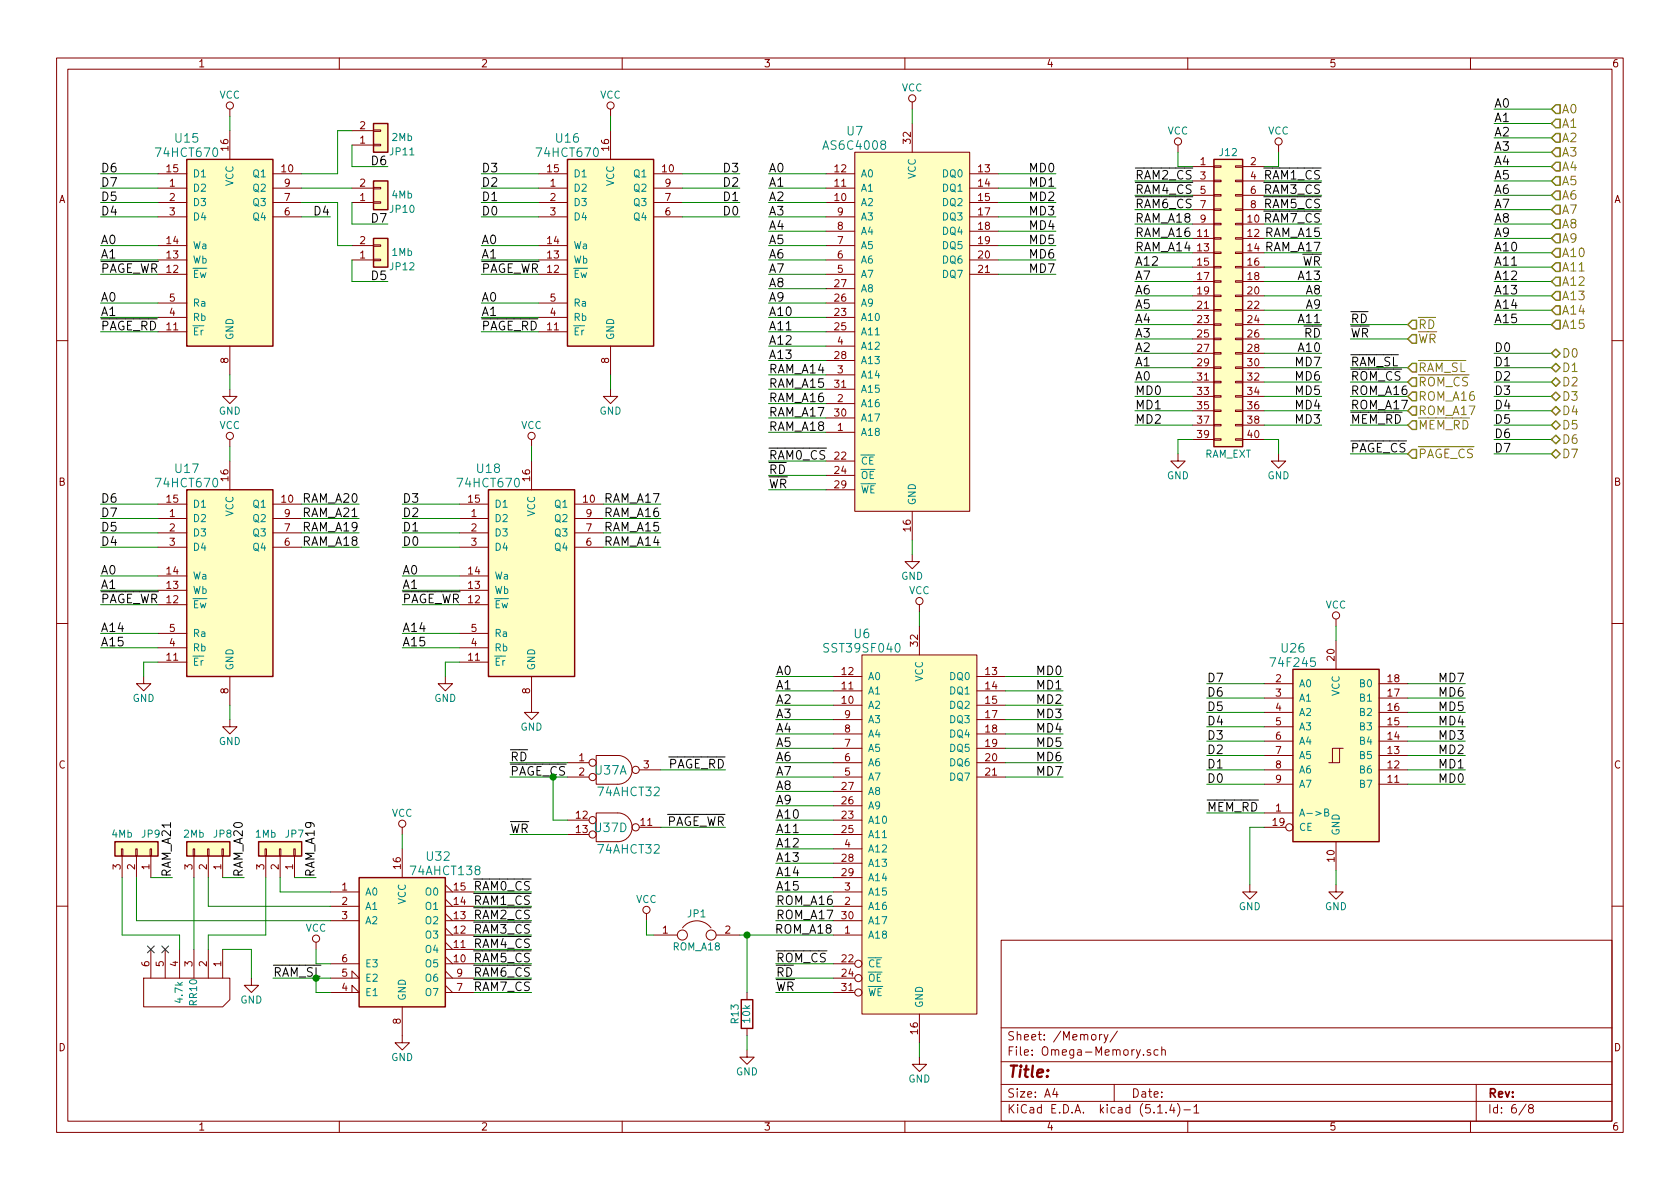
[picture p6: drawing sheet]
EESchema Schematic File Version 4
LIBS:Omega-Mainboard-cache
EELAYER 30 0
EELAYER END
$Descr A4 11693 8268
encoding utf-8
Sheet 6 8
Title ""
Date ""
Rev ""
Comp ""
Comment1 ""
Comment2 ""
Comment3 ""
Comment4 ""
$EndDescr
$Comp
L 74xx:74LS670 U17
U 1 1
P 1600 4000
F 0 "U17" H 1300 4750 60  0000 C CNN
F 1 "74HCT670" H 1300 4650 60  0000 C CNN
F 2 "My_Components:IC_DIP16_300" H 1600 4050 60  0001 C CNN
F 3 "" H 1600 4050 60  0000 C CNN
	1    1600 4000
	1    0    0    -1  
$EndComp
Text Label 4600 3800 2    60   ~ 0
RAM_A14
Text Label 4600 3700 2    60   ~ 0
RAM_A15
Text Label 4600 3600 2    60   ~ 0
RAM_A16
Text Label 4600 3500 2    60   ~ 0
RAM_A17
Text Label 700  4000 0    60   ~ 0
A0
Text Label 700  4100 0    60   ~ 0
A1
Text Label 700  4200 0    60   ~ 0
~PAGE_WR
Text Label 700  4400 0    60   ~ 0
A14
Text Label 700  4500 0    60   ~ 0
A15
$Comp
L power:GND #PWR070
U 1 1
P 1000 4700
F 0 "#PWR070" H 1000 4450 50  0001 C CNN
F 1 "GND" H 1000 4550 50  0000 C CNN
F 2 "" H 1000 4700 50  0000 C CNN
F 3 "" H 1000 4700 50  0000 C CNN
	1    1000 4700
	1    0    0    -1  
$EndComp
$Comp
L 74xx:74LS670 U15
U 1 1
P 1600 1700
F 0 "U15" H 1300 2450 60  0000 C CNN
F 1 "74HCT670" H 1300 2350 60  0000 C CNN
F 2 "My_Components:IC_DIP16_300" H 1600 1750 60  0001 C CNN
F 3 "" H 1600 1750 60  0000 C CNN
	1    1600 1700
	1    0    0    -1  
$EndComp
Text Label 3350 1500 0    60   ~ 0
D0
Text Label 3350 1400 0    60   ~ 0
D1
Text Label 3350 1300 0    60   ~ 0
D2
Text Label 3350 1200 0    60   ~ 0
D3
Text Label 700  1700 0    60   ~ 0
A0
Text Label 700  1800 0    60   ~ 0
A1
Text Label 700  1900 0    60   ~ 0
~PAGE_WR
Text Label 700  2100 0    60   ~ 0
A0
Text Label 700  2200 0    60   ~ 0
A1
Text Label 700  2300 0    60   ~ 0
~PAGE_RD
$Comp
L Omega-Mainboard-rescue:AS6C4008-my_components U7
U 1 1
P 6350 2300
AR Path="/5BEB180B" Ref="U7"  Part="1" 
AR Path="/5BD9D8C5/5BEB180B" Ref="U7"  Part="1" 
F 0 "U7" H 5950 3700 60  0000 C CNN
F 1 "AS6C4008" H 5950 3600 60  0000 C CNN
F 2 "My_Components:IC_DIP32_600" H 6350 2300 60  0001 C CNN
F 3 "" H 6350 2300 60  0000 C CNN
	1    6350 2300
	1    0    0    -1  
$EndComp
Text Label 5350 3200 0    60   ~ 0
~RAM0_CS
Text Label 5350 3300 0    60   ~ 0
~RD
Text Label 5350 3400 0    60   ~ 0
~WR
Text Label 5350 1200 0    60   ~ 0
A0
Text Label 5350 1300 0    60   ~ 0
A1
Text Label 5350 1400 0    60   ~ 0
A2
Text Label 5350 1500 0    60   ~ 0
A3
Text Label 5350 1600 0    60   ~ 0
A4
Text Label 5350 1700 0    60   ~ 0
A5
Text Label 5350 1800 0    60   ~ 0
A6
Text Label 5350 1900 0    60   ~ 0
A7
Text Label 5350 2000 0    60   ~ 0
A8
Text Label 5350 2100 0    60   ~ 0
A9
Text Label 5350 2200 0    60   ~ 0
A10
Text Label 5350 2300 0    60   ~ 0
A11
Text Label 5350 2400 0    60   ~ 0
A12
Text Label 5350 2500 0    60   ~ 0
A13
Text Label 5350 2600 0    60   ~ 0
RAM_A14
Text Label 5350 2700 0    60   ~ 0
RAM_A15
Text Label 5350 2800 0    60   ~ 0
RAM_A16
Text Label 5350 2900 0    60   ~ 0
RAM_A17
Text Label 5350 3000 0    60   ~ 0
RAM_A18
$Comp
L Omega-Mainboard-rescue:SST39SF040-my_components U6
U 1 1
P 6400 5800
F 0 "U6" H 6000 7200 60  0000 C CNN
F 1 "SST39SF040" H 6000 7100 60  0000 C CNN
F 2 "My_Components:IC_DIP32_600" H 6400 5800 60  0001 C CNN
F 3 "" H 6400 5800 60  0000 C CNN
	1    6400 5800
	1    0    0    -1  
$EndComp
Text Label 5400 4700 0    60   ~ 0
A0
Text Label 5400 4800 0    60   ~ 0
A1
Text Label 5400 4900 0    60   ~ 0
A2
Text Label 5400 5000 0    60   ~ 0
A3
Text Label 5400 5100 0    60   ~ 0
A4
Text Label 5400 5200 0    60   ~ 0
A5
Text Label 5400 5300 0    60   ~ 0
A6
Text Label 5400 5400 0    60   ~ 0
A7
Text Label 5400 5500 0    60   ~ 0
A8
Text Label 5400 5600 0    60   ~ 0
A9
Text Label 5400 5700 0    60   ~ 0
A10
Text Label 5400 5800 0    60   ~ 0
A11
Text Label 5400 5900 0    60   ~ 0
A12
Text Label 5400 6000 0    60   ~ 0
A13
Text Label 5400 6800 0    60   ~ 0
~RD
Text Label 5400 6900 0    60   ~ 0
~WR
Text Label 5400 6700 0    60   ~ 0
~ROM_CS
Text Label 5400 6100 0    60   ~ 0
A14
Text Label 5400 6200 0    60   ~ 0
A15
Text Label 5400 6300 0    60   ~ 0
ROM_A16
Text Label 5400 6400 0    60   ~ 0
ROM_A17
Text Label 5800 6500 2    60   ~ 0
ROM_A18
$Comp
L 74xx:74LS670 U18
U 1 1
P 3700 4000
F 0 "U18" H 3400 4750 60  0000 C CNN
F 1 "74HCT670" H 3400 4650 60  0000 C CNN
F 2 "My_Components:IC_DIP16_300" H 3700 4050 60  0001 C CNN
F 3 "" H 3700 4050 60  0000 C CNN
	1    3700 4000
	1    0    0    -1  
$EndComp
Text Label 2800 4000 0    60   ~ 0
A0
Text Label 2800 4100 0    60   ~ 0
A1
Text Label 2800 4200 0    60   ~ 0
~PAGE_WR
Text Label 2800 4400 0    60   ~ 0
A14
Text Label 2800 4500 0    60   ~ 0
A15
$Comp
L power:GND #PWR071
U 1 1
P 3100 4700
F 0 "#PWR071" H 3100 4450 50  0001 C CNN
F 1 "GND" H 3100 4550 50  0000 C CNN
F 2 "" H 3100 4700 50  0000 C CNN
F 3 "" H 3100 4700 50  0000 C CNN
	1    3100 4700
	1    0    0    -1  
$EndComp
$Comp
L 74xx:74LS670 U16
U 1 1
P 4250 1700
F 0 "U16" H 3950 2450 60  0000 C CNN
F 1 "74HCT670" H 3950 2350 60  0000 C CNN
F 2 "My_Components:IC_DIP16_300" H 4250 1750 60  0001 C CNN
F 3 "" H 4250 1750 60  0000 C CNN
	1    4250 1700
	1    0    0    -1  
$EndComp
Text Label 3350 1700 0    60   ~ 0
A0
Text Label 3350 1800 0    60   ~ 0
A1
Text Label 3350 1900 0    60   ~ 0
~PAGE_WR
Text Label 3350 2100 0    60   ~ 0
A0
Text Label 3350 2200 0    60   ~ 0
A1
Text Label 3350 2300 0    60   ~ 0
~PAGE_RD
Text Label 700  1500 0    60   ~ 0
D4
Text Label 700  1400 0    60   ~ 0
D5
Text Label 700  1200 0    60   ~ 0
D6
Text Label 700  1300 0    60   ~ 0
D7
Text Label 2300 1500 2    60   ~ 0
D4
Text Label 2700 1950 2    60   ~ 0
D5
Text Label 2700 1150 2    60   ~ 0
D6
Text Label 2700 1550 2    60   ~ 0
D7
Text Label 2500 3800 2    60   ~ 0
RAM_A18
Text Label 2500 3700 2    60   ~ 0
RAM_A19
Text Label 2500 3500 2    60   ~ 0
RAM_A20
Text Label 2500 3600 2    60   ~ 0
RAM_A21
$Comp
L 74xx:74LS245 U26
U 1 1
P 9300 5250
F 0 "U26" H 9000 6000 60  0000 C CNN
F 1 "74F245" H 9000 5900 60  0000 C CNN
F 2 "My_Components:IC_DIP20_300" H 9300 5250 60  0001 C CNN
F 3 "" H 9300 5250 60  0000 C CNN
	1    9300 5250
	1    0    0    -1  
$EndComp
Text Label 8400 5650 0    60   ~ 0
~MEM_RD
Text Label 8400 5450 0    60   ~ 0
D0
Text Label 8400 5350 0    60   ~ 0
D1
Text Label 8400 5250 0    60   ~ 0
D2
Text Label 8400 5150 0    60   ~ 0
D3
Text Label 8400 5050 0    60   ~ 0
D4
Text Label 8400 4950 0    60   ~ 0
D5
Text Label 8400 4850 0    60   ~ 0
D6
Text Label 8400 4750 0    60   ~ 0
D7
$Comp
L power:GND #PWR072
U 1 1
P 8700 6150
F 0 "#PWR072" H 8700 5900 50  0001 C CNN
F 1 "GND" H 8700 6000 50  0000 C CNN
F 2 "" H 8700 6150 50  0001 C CNN
F 3 "" H 8700 6150 50  0001 C CNN
	1    8700 6150
	1    0    0    -1  
$EndComp
Wire Wire Line
	1100 4000 700  4000
Wire Wire Line
	1100 4100 700  4100
Wire Wire Line
	1100 4200 700  4200
Wire Wire Line
	1100 4400 700  4400
Wire Wire Line
	1100 4500 700  4500
Wire Wire Line
	1100 4600 1000 4600
Wire Wire Line
	4200 3800 4600 3800
Wire Wire Line
	4200 3700 4600 3700
Wire Wire Line
	4200 3600 4600 3600
Wire Wire Line
	4200 3500 4600 3500
Wire Wire Line
	1000 4600 1000 4700
Wire Wire Line
	3750 1500 3350 1500
Wire Wire Line
	3750 1400 3350 1400
Wire Wire Line
	3750 1300 3350 1300
Wire Wire Line
	3750 1200 3350 1200
Wire Wire Line
	1100 1700 700  1700
Wire Wire Line
	1100 1800 700  1800
Wire Wire Line
	1100 1900 700  1900
Wire Wire Line
	1100 2100 700  2100
Wire Wire Line
	1100 2200 700  2200
Wire Wire Line
	1100 2300 700  2300
Wire Wire Line
	5750 3200 5350 3200
Wire Wire Line
	5750 3300 5350 3300
Wire Wire Line
	5750 3400 5350 3400
Wire Wire Line
	5750 1200 5350 1200
Wire Wire Line
	5750 1300 5350 1300
Wire Wire Line
	5750 1400 5350 1400
Wire Wire Line
	5750 1500 5350 1500
Wire Wire Line
	5750 1600 5350 1600
Wire Wire Line
	5750 1700 5350 1700
Wire Wire Line
	5750 1800 5350 1800
Wire Wire Line
	5750 1900 5350 1900
Wire Wire Line
	5750 2000 5350 2000
Wire Wire Line
	5750 2100 5350 2100
Wire Wire Line
	5750 2200 5350 2200
Wire Wire Line
	5750 2300 5350 2300
Wire Wire Line
	5750 2400 5350 2400
Wire Wire Line
	5750 2500 5350 2500
Wire Wire Line
	5750 2600 5350 2600
Wire Wire Line
	5750 2700 5350 2700
Wire Wire Line
	5750 2800 5350 2800
Wire Wire Line
	5750 2900 5350 2900
Wire Wire Line
	5750 3000 5350 3000
Wire Wire Line
	5800 4700 5400 4700
Wire Wire Line
	5800 4800 5400 4800
Wire Wire Line
	5800 4900 5400 4900
Wire Wire Line
	5800 5000 5400 5000
Wire Wire Line
	5800 5100 5400 5100
Wire Wire Line
	5800 5200 5400 5200
Wire Wire Line
	5800 5300 5400 5300
Wire Wire Line
	5800 5400 5400 5400
Wire Wire Line
	5800 5500 5400 5500
Wire Wire Line
	5800 5600 5400 5600
Wire Wire Line
	5800 5700 5400 5700
Wire Wire Line
	5800 5800 5400 5800
Wire Wire Line
	5800 5900 5400 5900
Wire Wire Line
	5800 6000 5400 6000
Wire Wire Line
	5800 6800 5400 6800
Wire Wire Line
	5800 6900 5400 6900
Wire Wire Line
	5800 6700 5400 6700
Wire Wire Line
	5800 6100 5400 6100
Wire Wire Line
	5800 6200 5400 6200
Wire Wire Line
	5800 6300 5400 6300
Wire Wire Line
	5800 6400 5400 6400
Wire Wire Line
	3200 4000 2800 4000
Wire Wire Line
	3200 4100 2800 4100
Wire Wire Line
	3200 4200 2800 4200
Wire Wire Line
	3200 4400 2800 4400
Wire Wire Line
	3200 4500 2800 4500
Wire Wire Line
	3200 4600 3100 4600
Wire Wire Line
	2100 3800 2500 3800
Wire Wire Line
	2100 3700 2500 3700
Wire Wire Line
	2100 3500 2500 3500
Wire Wire Line
	2100 3600 2500 3600
Wire Wire Line
	3100 4600 3100 4700
Wire Wire Line
	1100 1500 700  1500
Wire Wire Line
	1100 1400 700  1400
Wire Wire Line
	1100 1200 700  1200
Wire Wire Line
	1100 1300 700  1300
Wire Wire Line
	3750 1700 3350 1700
Wire Wire Line
	3750 1800 3350 1800
Wire Wire Line
	3750 1900 3350 1900
Wire Wire Line
	3750 2100 3350 2100
Wire Wire Line
	3750 2200 3350 2200
Wire Wire Line
	3750 2300 3350 2300
Wire Wire Line
	2100 1500 2300 1500
Wire Wire Line
	8800 5450 8400 5450
Wire Wire Line
	8800 5350 8400 5350
Wire Wire Line
	8800 5250 8400 5250
Wire Wire Line
	8800 5150 8400 5150
Wire Wire Line
	8800 5050 8400 5050
Wire Wire Line
	8800 4950 8400 4950
Wire Wire Line
	8800 4850 8400 4850
Wire Wire Line
	8800 4750 8400 4750
Wire Wire Line
	9800 5450 10200 5450
Wire Wire Line
	9800 5350 10200 5350
Wire Wire Line
	9800 5250 10200 5250
Wire Wire Line
	9800 5150 10200 5150
Wire Wire Line
	9800 5050 10200 5050
Wire Wire Line
	9800 4950 10200 4950
Wire Wire Line
	9800 4850 10200 4850
Wire Wire Line
	9800 4750 10200 4750
Wire Wire Line
	8800 5750 8700 5750
Wire Wire Line
	8700 5750 8700 6150
Wire Wire Line
	8800 5650 8400 5650
$Comp
L Device:Jumper JP1
U 1 1
P 4850 6500
F 0 "JP1" H 4850 6650 50  0000 C CNN
F 1 "ROM_A18" H 4850 6420 50  0000 C CNN
F 2 "My_Components:Conn_Pin_Header_2x1_2.54mm" H 4850 6500 50  0001 C CNN
F 3 "" H 4850 6500 50  0001 C CNN
	1    4850 6500
	1    0    0    -1  
$EndComp
$Comp
L Device:R R13
U 1 1
P 5200 7050
F 0 "R13" V 5280 7050 50  0000 C CNN
F 1 "10k" V 5200 7050 50  0000 C CNN
F 2 "My_Components:Res_762" V 5130 7050 50  0001 C CNN
F 3 "" H 5200 7050 50  0001 C CNN
	1    5200 7050
	-1   0    0    1   
$EndComp
Wire Wire Line
	4550 6500 4500 6500
Wire Wire Line
	4500 6500 4500 6400
Wire Wire Line
	5150 6500 5200 6500
$Comp
L power:VCC #PWR073
U 1 1
P 4500 6400
F 0 "#PWR073" H 4500 6250 50  0001 C CNN
F 1 "VCC" H 4500 6550 50  0000 C CNN
F 2 "" H 4500 6400 50  0001 C CNN
F 3 "" H 4500 6400 50  0001 C CNN
	1    4500 6400
	1    0    0    -1  
$EndComp
$Comp
L power:GND #PWR074
U 1 1
P 5200 7300
F 0 "#PWR074" H 5200 7050 50  0001 C CNN
F 1 "GND" H 5200 7150 50  0000 C CNN
F 2 "" H 5200 7300 50  0001 C CNN
F 3 "" H 5200 7300 50  0001 C CNN
	1    5200 7300
	1    0    0    -1  
$EndComp
Wire Wire Line
	10800 2450 10400 2450
Wire Wire Line
	10800 2550 10400 2550
Wire Wire Line
	10800 2650 10400 2650
Wire Wire Line
	10800 2750 10400 2750
Wire Wire Line
	10800 2850 10400 2850
Wire Wire Line
	10800 2950 10400 2950
Wire Wire Line
	10800 3050 10400 3050
Wire Wire Line
	10800 3150 10400 3150
Text Label 10400 2450 0    60   ~ 0
D0
Text Label 10400 2550 0    60   ~ 0
D1
Text Label 10400 2650 0    60   ~ 0
D2
Text Label 10400 2750 0    60   ~ 0
D3
Text Label 10400 2850 0    60   ~ 0
D4
Text Label 10400 2950 0    60   ~ 0
D5
Text Label 10400 3050 0    60   ~ 0
D6
Text Label 10400 3150 0    60   ~ 0
D7
Wire Wire Line
	10800 750  10400 750 
Wire Wire Line
	10800 850  10400 850 
Wire Wire Line
	10800 950  10400 950 
Wire Wire Line
	10800 1050 10400 1050
Wire Wire Line
	10800 1150 10400 1150
Wire Wire Line
	10800 1250 10400 1250
Wire Wire Line
	10800 1350 10400 1350
Wire Wire Line
	10800 1450 10400 1450
Wire Wire Line
	10800 1550 10400 1550
Wire Wire Line
	10800 1650 10400 1650
Wire Wire Line
	10800 1750 10400 1750
Wire Wire Line
	10800 1850 10400 1850
Wire Wire Line
	10800 1950 10400 1950
Wire Wire Line
	10800 2050 10400 2050
Wire Wire Line
	10800 2150 10400 2150
Wire Wire Line
	10800 2250 10400 2250
Text Label 10400 750  0    60   ~ 0
A0
Text Label 10400 850  0    60   ~ 0
A1
Text Label 10400 950  0    60   ~ 0
A2
Text Label 10400 1050 0    60   ~ 0
A3
Text Label 10400 1150 0    60   ~ 0
A4
Text Label 10400 1250 0    60   ~ 0
A5
Text Label 10400 1350 0    60   ~ 0
A6
Text Label 10400 1450 0    60   ~ 0
A7
Text Label 10400 1550 0    60   ~ 0
A8
Text Label 10400 1650 0    60   ~ 0
A9
Text Label 10400 1750 0    60   ~ 0
A10
Text Label 10400 1850 0    60   ~ 0
A11
Text Label 10400 1950 0    60   ~ 0
A12
Text Label 10400 2050 0    60   ~ 0
A13
Text Label 10400 2150 0    60   ~ 0
A14
Text Label 10400 2250 0    60   ~ 0
A15
Text HLabel 10800 750  2    60   Input ~ 0
A0
Text HLabel 10800 850  2    60   Input ~ 0
A1
Text HLabel 10800 950  2    60   Input ~ 0
A2
Text HLabel 10800 1050 2    60   Input ~ 0
A3
Text HLabel 10800 1150 2    60   Input ~ 0
A4
Text HLabel 10800 1250 2    60   Input ~ 0
A5
Text HLabel 10800 1350 2    60   Input ~ 0
A6
Text HLabel 10800 1450 2    60   Input ~ 0
A7
Text HLabel 10800 1550 2    60   Input ~ 0
A8
Text HLabel 10800 1650 2    60   Input ~ 0
A9
Text HLabel 10800 1750 2    60   Input ~ 0
A10
Text HLabel 10800 1850 2    60   Input ~ 0
A11
Text HLabel 10800 1950 2    60   Input ~ 0
A12
Text HLabel 10800 2050 2    60   Input ~ 0
A13
Text HLabel 10800 2150 2    60   Input ~ 0
A14
Text HLabel 10800 2250 2    60   Input ~ 0
A15
Text HLabel 10800 2450 2    60   BiDi ~ 0
D0
Text HLabel 10800 2550 2    60   BiDi ~ 0
D1
Text HLabel 10800 2650 2    60   BiDi ~ 0
D2
Text HLabel 10800 2750 2    60   BiDi ~ 0
D3
Text HLabel 10800 2850 2    60   BiDi ~ 0
D4
Text HLabel 10800 2950 2    60   BiDi ~ 0
D5
Text HLabel 10800 3050 2    60   BiDi ~ 0
D6
Text HLabel 10800 3150 2    60   BiDi ~ 0
D7
Wire Wire Line
	9400 2550 9800 2550
Wire Wire Line
	9400 2650 9800 2650
Wire Wire Line
	9400 2750 9800 2750
Wire Wire Line
	9400 2850 9800 2850
Text Label 9400 2550 0    60   ~ 0
~RAM_SL
Wire Wire Line
	9400 2950 9800 2950
Text Label 9400 2650 0    60   ~ 0
~ROM_CS
Text Label 9400 2750 0    60   ~ 0
ROM_A16
Text Label 9400 2850 0    60   ~ 0
ROM_A17
Text Label 9400 2950 0    60   ~ 0
~MEM_RD
Text HLabel 9800 2550 2    60   Input ~ 0
~RAM_SL
Text HLabel 9800 2650 2    60   Input ~ 0
~ROM_CS
Text HLabel 9800 2750 2    60   Input ~ 0
ROM_A16
Text HLabel 9800 2850 2    60   Input ~ 0
ROM_A17
Text HLabel 9800 2950 2    60   Input ~ 0
~MEM_RD
Wire Wire Line
	9400 2250 9800 2250
Wire Wire Line
	9400 2350 9800 2350
Text Label 9400 2250 0    60   ~ 0
~RD
Text Label 9400 2350 0    60   ~ 0
~WR
Text HLabel 9800 2250 2    60   Input ~ 0
~RD
Text HLabel 9800 2350 2    60   Input ~ 0
~WR
Wire Wire Line
	9400 3150 9800 3150
Text Label 9400 3150 0    60   ~ 0
~PAGE_CS
Text HLabel 9800 3150 2    60   Input ~ 0
~PAGE_CS
Text Label 10200 5450 2    60   ~ 0
MD0
Text Label 10200 5350 2    60   ~ 0
MD1
Text Label 10200 5250 2    60   ~ 0
MD2
Text Label 10200 5150 2    60   ~ 0
MD3
Text Label 10200 5050 2    60   ~ 0
MD4
Text Label 10200 4950 2    60   ~ 0
MD5
Text Label 10200 4850 2    60   ~ 0
MD6
Text Label 10200 4750 2    60   ~ 0
MD7
Wire Wire Line
	7000 4700 7400 4700
Wire Wire Line
	7000 4800 7400 4800
Wire Wire Line
	7000 4900 7400 4900
Wire Wire Line
	7000 5000 7400 5000
Wire Wire Line
	7000 5100 7400 5100
Wire Wire Line
	7000 5200 7400 5200
Wire Wire Line
	7000 5300 7400 5300
Wire Wire Line
	7000 5400 7400 5400
Text Label 7400 4700 2    60   ~ 0
MD0
Text Label 7400 4800 2    60   ~ 0
MD1
Text Label 7400 4900 2    60   ~ 0
MD2
Text Label 7400 5000 2    60   ~ 0
MD3
Text Label 7400 5100 2    60   ~ 0
MD4
Text Label 7400 5200 2    60   ~ 0
MD5
Text Label 7400 5300 2    60   ~ 0
MD6
Text Label 7400 5400 2    60   ~ 0
MD7
Wire Wire Line
	6950 1200 7350 1200
Wire Wire Line
	6950 1300 7350 1300
Wire Wire Line
	6950 1400 7350 1400
Wire Wire Line
	6950 1500 7350 1500
Wire Wire Line
	6950 1600 7350 1600
Wire Wire Line
	6950 1700 7350 1700
Wire Wire Line
	6950 1800 7350 1800
Wire Wire Line
	6950 1900 7350 1900
Text Label 7350 1200 2    60   ~ 0
MD0
Text Label 7350 1300 2    60   ~ 0
MD1
Text Label 7350 1400 2    60   ~ 0
MD2
Text Label 7350 1500 2    60   ~ 0
MD3
Text Label 7350 1600 2    60   ~ 0
MD4
Text Label 7350 1700 2    60   ~ 0
MD5
Text Label 7350 1800 2    60   ~ 0
MD6
Text Label 7350 1900 2    60   ~ 0
MD7
Wire Wire Line
	8300 1150 8200 1150
Wire Wire Line
	8200 1150 8200 1050
Wire Wire Line
	8800 1150 8900 1150
Wire Wire Line
	8900 1150 8900 1050
$Comp
L power:VCC #PWR076
U 1 1
P 8200 1050
F 0 "#PWR076" H 8200 900 50  0001 C CNN
F 1 "VCC" H 8200 1200 50  0000 C CNN
F 2 "" H 8200 1050 50  0001 C CNN
F 3 "" H 8200 1050 50  0001 C CNN
	1    8200 1050
	1    0    0    -1  
$EndComp
$Comp
L power:VCC #PWR077
U 1 1
P 8900 1050
F 0 "#PWR077" H 8900 900 50  0001 C CNN
F 1 "VCC" H 8900 1200 50  0000 C CNN
F 2 "" H 8900 1050 50  0001 C CNN
F 3 "" H 8900 1050 50  0001 C CNN
	1    8900 1050
	1    0    0    -1  
$EndComp
$Comp
L power:GND #PWR078
U 1 1
P 8200 3150
F 0 "#PWR078" H 8200 2900 50  0001 C CNN
F 1 "GND" H 8200 3000 50  0000 C CNN
F 2 "" H 8200 3150 50  0001 C CNN
F 3 "" H 8200 3150 50  0001 C CNN
	1    8200 3150
	1    0    0    -1  
$EndComp
$Comp
L power:GND #PWR079
U 1 1
P 8900 3150
F 0 "#PWR079" H 8900 2900 50  0001 C CNN
F 1 "GND" H 8900 3000 50  0000 C CNN
F 2 "" H 8900 3150 50  0001 C CNN
F 3 "" H 8900 3150 50  0001 C CNN
	1    8900 3150
	1    0    0    -1  
$EndComp
Wire Wire Line
	8300 3050 8200 3050
Wire Wire Line
	8200 3050 8200 3150
Wire Wire Line
	8800 3050 8900 3050
Wire Wire Line
	8900 3050 8900 3150
Wire Wire Line
	8300 1550 7900 1550
Wire Wire Line
	8300 1650 7900 1650
Wire Wire Line
	8300 1750 7900 1750
Wire Wire Line
	8300 1850 7900 1850
Wire Wire Line
	8300 1950 7900 1950
Wire Wire Line
	8300 2050 7900 2050
Wire Wire Line
	8300 2150 7900 2150
Wire Wire Line
	8300 2250 7900 2250
Wire Wire Line
	8300 2350 7900 2350
Wire Wire Line
	8300 2450 7900 2450
Wire Wire Line
	8300 2550 7900 2550
Wire Wire Line
	8300 2650 7900 2650
Wire Wire Line
	8300 2750 7900 2750
Wire Wire Line
	8300 2850 7900 2850
Wire Wire Line
	8300 2950 7900 2950
Wire Wire Line
	8300 1250 7900 1250
Wire Wire Line
	8300 1350 7900 1350
Wire Wire Line
	8300 1450 7900 1450
Wire Wire Line
	9200 1550 8800 1550
Wire Wire Line
	9200 1650 8800 1650
Wire Wire Line
	9200 1750 8800 1750
Wire Wire Line
	9200 1850 8800 1850
Wire Wire Line
	9200 1950 8800 1950
Wire Wire Line
	9200 2050 8800 2050
Wire Wire Line
	9200 2150 8800 2150
Wire Wire Line
	9200 2250 8800 2250
Wire Wire Line
	9200 2350 8800 2350
Wire Wire Line
	9200 2450 8800 2450
Wire Wire Line
	9200 2550 8800 2550
Wire Wire Line
	9200 2650 8800 2650
Wire Wire Line
	9200 2750 8800 2750
Wire Wire Line
	9200 2850 8800 2850
Wire Wire Line
	9200 2950 8800 2950
Wire Wire Line
	9200 1250 8800 1250
Wire Wire Line
	9200 1350 8800 1350
Wire Wire Line
	9200 1450 8800 1450
Text Label 7900 1550 0    60   ~ 0
RAM_A18
Text Label 7900 1650 0    60   ~ 0
RAM_A16
Text Label 7900 1750 0    60   ~ 0
RAM_A14
Text Label 7900 1850 0    60   ~ 0
A12
Text Label 7900 1950 0    60   ~ 0
A7
Text Label 7900 2050 0    60   ~ 0
A6
Text Label 7900 2150 0    60   ~ 0
A5
Text Label 7900 2250 0    60   ~ 0
A4
Text Label 7900 2350 0    60   ~ 0
A3
Text Label 7900 2450 0    60   ~ 0
A2
Text Label 7900 2550 0    60   ~ 0
A1
Text Label 7900 2650 0    60   ~ 0
A0
Text Label 7900 2750 0    60   ~ 0
MD0
Text Label 7900 2850 0    60   ~ 0
MD1
Text Label 7900 2950 0    60   ~ 0
MD2
Text Label 9200 2950 2    60   ~ 0
MD3
Text Label 9200 2850 2    60   ~ 0
MD4
Text Label 9200 2750 2    60   ~ 0
MD5
Text Label 9200 2650 2    60   ~ 0
MD6
Text Label 9200 2550 2    60   ~ 0
MD7
Text Label 9200 2450 2    60   ~ 0
A10
Text Label 9200 2350 2    60   ~ 0
~RD
Text Label 9200 2250 2    60   ~ 0
A11
Text Label 9200 2150 2    60   ~ 0
A9
Text Label 9200 2050 2    60   ~ 0
A8
Text Label 9200 1950 2    60   ~ 0
A13
Text Label 9200 1850 2    60   ~ 0
~WR
Text Label 9200 1750 2    60   ~ 0
RAM_A17
Text Label 9200 1650 2    60   ~ 0
RAM_A15
Text Label 9200 1250 2    60   ~ 0
~RAM1_CS
Text Label 7900 1250 0    60   ~ 0
~RAM2_CS
Text Label 9200 1350 2    60   ~ 0
~RAM3_CS
Text Label 7900 1350 0    60   ~ 0
~RAM4_CS
Text Label 9200 1450 2    60   ~ 0
~RAM5_CS
Text Label 7900 1450 0    60   ~ 0
~RAM6_CS
Text Label 9200 1550 2    60   ~ 0
~RAM7_CS
$Comp
L Connector_Generic:Conn_02x20_Odd_Even J12
U 1 1
P 8500 2050
F 0 "J12" H 8550 3050 50  0000 C CNN
F 1 "RAM_EXT" H 8550 950 50  0000 C CNN
F 2 "My_Components:Conn_Pin_Header_20x2_2.54mm" H 8500 2050 50  0001 C CNN
F 3 "" H 8500 2050 50  0001 C CNN
	1    8500 2050
	1    0    0    -1  
$EndComp
Wire Wire Line
	4750 1200 5150 1200
Wire Wire Line
	4750 1300 5150 1300
Wire Wire Line
	4750 1400 5150 1400
Wire Wire Line
	4750 1500 5150 1500
Text Label 5150 1200 2    60   ~ 0
D3
Text Label 5150 1300 2    60   ~ 0
D2
Text Label 5150 1400 2    60   ~ 0
D1
Text Label 5150 1500 2    60   ~ 0
D0
Text Label 2800 3800 0    60   ~ 0
D0
Text Label 2800 3700 0    60   ~ 0
D1
Text Label 2800 3600 0    60   ~ 0
D2
Text Label 2800 3500 0    60   ~ 0
D3
Wire Wire Line
	3200 3800 2800 3800
Wire Wire Line
	3200 3700 2800 3700
Wire Wire Line
	3200 3600 2800 3600
Wire Wire Line
	3200 3500 2800 3500
Text Label 700  3800 0    60   ~ 0
D4
Text Label 700  3700 0    60   ~ 0
D5
Text Label 700  3500 0    60   ~ 0
D6
Text Label 700  3600 0    60   ~ 0
D7
Wire Wire Line
	1100 3800 700  3800
Wire Wire Line
	1100 3700 700  3700
Wire Wire Line
	1100 3500 700  3500
Wire Wire Line
	1100 3600 700  3600
$Comp
L power:GND #PWR0123
U 1 1
P 6350 3850
F 0 "#PWR0123" H 6350 3600 50  0001 C CNN
F 1 "GND" H 6350 3700 50  0000 C CNN
F 2 "" H 6350 3850 50  0001 C CNN
F 3 "" H 6350 3850 50  0001 C CNN
	1    6350 3850
	1    0    0    -1  
$EndComp
Wire Wire Line
	6350 3750 6350 3850
$Comp
L power:GND #PWR0124
U 1 1
P 6400 7350
F 0 "#PWR0124" H 6400 7100 50  0001 C CNN
F 1 "GND" H 6400 7200 50  0000 C CNN
F 2 "" H 6400 7350 50  0001 C CNN
F 3 "" H 6400 7350 50  0001 C CNN
	1    6400 7350
	1    0    0    -1  
$EndComp
Wire Wire Line
	6400 7250 6400 7350
Wire Wire Line
	6350 850  6350 750 
$Comp
L power:VCC #PWR0125
U 1 1
P 6350 750
F 0 "#PWR0125" H 6350 600 50  0001 C CNN
F 1 "VCC" H 6350 900 50  0000 C CNN
F 2 "" H 6350 750 50  0001 C CNN
F 3 "" H 6350 750 50  0001 C CNN
	1    6350 750 
	1    0    0    -1  
$EndComp
Wire Wire Line
	6400 4350 6400 4250
$Comp
L power:VCC #PWR0126
U 1 1
P 6400 4250
F 0 "#PWR0126" H 6400 4100 50  0001 C CNN
F 1 "VCC" H 6400 4400 50  0000 C CNN
F 2 "" H 6400 4250 50  0001 C CNN
F 3 "" H 6400 4250 50  0001 C CNN
	1    6400 4250
	1    0    0    -1  
$EndComp
$Comp
L power:GND #PWR0135
U 1 1
P 9300 6150
F 0 "#PWR0135" H 9300 5900 50  0001 C CNN
F 1 "GND" H 9300 6000 50  0000 C CNN
F 2 "" H 9300 6150 50  0001 C CNN
F 3 "" H 9300 6150 50  0001 C CNN
	1    9300 6150
	1    0    0    -1  
$EndComp
Wire Wire Line
	9300 6050 9300 6150
Wire Wire Line
	9300 4450 9300 4350
$Comp
L power:VCC #PWR0136
U 1 1
P 9300 4350
F 0 "#PWR0136" H 9300 4200 50  0001 C CNN
F 1 "VCC" H 9300 4500 50  0000 C CNN
F 2 "" H 9300 4350 50  0001 C CNN
F 3 "" H 9300 4350 50  0001 C CNN
	1    9300 4350
	1    0    0    -1  
$EndComp
$Comp
L Omega-Mainboard-rescue:74LS32-my_components U37
U 4 2
P 4250 5750
F 0 "U37" H 4250 5750 60  0000 C CNN
F 1 "74AHCT32" H 4150 5600 60  0000 L CNN
F 2 "My_Components:IC_DIP14_300" H 4250 5750 60  0001 C CNN
F 3 "" H 4250 5750 60  0000 C CNN
	4    4250 5750
	1    0    0    -1  
$EndComp
Wire Wire Line
	4600 5750 5050 5750
Text Label 5050 5350 2    60   ~ 0
~PAGE_RD
Text Label 5050 5750 2    60   ~ 0
~PAGE_WR
Wire Wire Line
	3950 5300 3550 5300
Wire Wire Line
	3950 5800 3550 5800
Wire Wire Line
	3950 5700 3850 5700
Wire Wire Line
	3850 5700 3850 5400
Wire Wire Line
	3550 5400 3850 5400
Connection ~ 3850 5400
Text Label 3550 5400 0    60   ~ 0
~PAGE_CS
Text Label 3550 5300 0    60   ~ 0
~RD
Text Label 3550 5800 0    60   ~ 0
~WR
Wire Wire Line
	5050 5350 4600 5350
Wire Wire Line
	3850 5400 3950 5400
$Comp
L Omega-Mainboard-rescue:74LS32-my_components U37
U 1 2
P 4250 5350
F 0 "U37" H 4250 5350 60  0000 C CNN
F 1 "74AHCT32" H 4150 5200 60  0000 L CNN
F 2 "My_Components:IC_DIP14_300" H 4250 5350 60  0001 C CNN
F 3 "" H 4250 5350 60  0000 C CNN
	1    4250 5350
	1    0    0    -1  
$EndComp
$Comp
L power:GND #PWR0139
U 1 1
P 1600 2700
F 0 "#PWR0139" H 1600 2450 50  0001 C CNN
F 1 "GND" H 1600 2550 50  0000 C CNN
F 2 "" H 1600 2700 50  0001 C CNN
F 3 "" H 1600 2700 50  0001 C CNN
	1    1600 2700
	1    0    0    -1  
$EndComp
Wire Wire Line
	1600 2600 1600 2700
Wire Wire Line
	1600 3200 1600 3100
$Comp
L power:VCC #PWR0140
U 1 1
P 1600 3100
F 0 "#PWR0140" H 1600 2950 50  0001 C CNN
F 1 "VCC" H 1600 3250 50  0000 C CNN
F 2 "" H 1600 3100 50  0001 C CNN
F 3 "" H 1600 3100 50  0001 C CNN
	1    1600 3100
	1    0    0    -1  
$EndComp
$Comp
L power:GND #PWR0141
U 1 1
P 4250 2700
F 0 "#PWR0141" H 4250 2450 50  0001 C CNN
F 1 "GND" H 4250 2550 50  0000 C CNN
F 2 "" H 4250 2700 50  0001 C CNN
F 3 "" H 4250 2700 50  0001 C CNN
	1    4250 2700
	1    0    0    -1  
$EndComp
Wire Wire Line
	4250 2600 4250 2700
Wire Wire Line
	3700 3200 3700 3100
$Comp
L power:VCC #PWR0142
U 1 1
P 3700 3100
F 0 "#PWR0142" H 3700 2950 50  0001 C CNN
F 1 "VCC" H 3700 3250 50  0000 C CNN
F 2 "" H 3700 3100 50  0001 C CNN
F 3 "" H 3700 3100 50  0001 C CNN
	1    3700 3100
	1    0    0    -1  
$EndComp
$Comp
L power:GND #PWR0143
U 1 1
P 3700 4900
F 0 "#PWR0143" H 3700 4650 50  0001 C CNN
F 1 "GND" H 3700 4750 50  0000 C CNN
F 2 "" H 3700 4900 50  0001 C CNN
F 3 "" H 3700 4900 50  0001 C CNN
	1    3700 4900
	1    0    0    -1  
$EndComp
$Comp
L power:GND #PWR0144
U 1 1
P 1600 5000
F 0 "#PWR0144" H 1600 4750 50  0001 C CNN
F 1 "GND" H 1600 4850 50  0000 C CNN
F 2 "" H 1600 5000 50  0001 C CNN
F 3 "" H 1600 5000 50  0001 C CNN
	1    1600 5000
	1    0    0    -1  
$EndComp
Wire Wire Line
	1600 4900 1600 5000
Wire Wire Line
	1600 900  1600 800 
$Comp
L power:VCC #PWR0145
U 1 1
P 1600 800
F 0 "#PWR0145" H 1600 650 50  0001 C CNN
F 1 "VCC" H 1600 950 50  0000 C CNN
F 2 "" H 1600 800 50  0001 C CNN
F 3 "" H 1600 800 50  0001 C CNN
	1    1600 800 
	1    0    0    -1  
$EndComp
Wire Wire Line
	4250 900  4250 800 
$Comp
L power:VCC #PWR0146
U 1 1
P 4250 800
F 0 "#PWR0146" H 4250 650 50  0001 C CNN
F 1 "VCC" H 4250 950 50  0000 C CNN
F 2 "" H 4250 800 50  0001 C CNN
F 3 "" H 4250 800 50  0001 C CNN
	1    4250 800 
	1    0    0    -1  
$EndComp
Wire Wire Line
	5200 6500 5800 6500
Connection ~ 5200 6500
Wire Wire Line
	5200 6500 5200 6900
Wire Wire Line
	5200 7300 5200 7200
$Comp
L power:GND #PWR0138
U 1 1
P 2800 7200
F 0 "#PWR0138" H 2800 6950 50  0001 C CNN
F 1 "GND" H 2800 7050 50  0000 C CNN
F 2 "" H 2800 7200 50  0001 C CNN
F 3 "" H 2800 7200 50  0001 C CNN
	1    2800 7200
	1    0    0    -1  
$EndComp
$Comp
L power:VCC #PWR0137
U 1 1
P 2800 5800
F 0 "#PWR0137" H 2800 5650 50  0001 C CNN
F 1 "VCC" H 2800 5950 50  0000 C CNN
F 2 "" H 2800 5800 50  0001 C CNN
F 3 "" H 2800 5800 50  0001 C CNN
	1    2800 5800
	1    0    0    -1  
$EndComp
Wire Wire Line
	2800 5900 2800 5800
Wire Wire Line
	2200 6800 2300 6800
Text Label 3700 6900 2    60   ~ 0
~RAM7_CS
Text Label 3700 6800 2    60   ~ 0
~RAM6_CS
Text Label 3700 6700 2    60   ~ 0
~RAM5_CS
Text Label 3700 6600 2    60   ~ 0
~RAM4_CS
Wire Wire Line
	3300 6900 3700 6900
Wire Wire Line
	3300 6800 3700 6800
Wire Wire Line
	3300 6700 3700 6700
Wire Wire Line
	3300 6600 3700 6600
Connection ~ 2200 6800
Wire Wire Line
	2200 6900 2200 6800
Wire Wire Line
	2300 6900 2200 6900
$Comp
L power:VCC #PWR075
U 1 1
P 2200 6600
F 0 "#PWR075" H 2200 6450 50  0001 C CNN
F 1 "VCC" H 2200 6750 50  0000 C CNN
F 2 "" H 2200 6600 50  0001 C CNN
F 3 "" H 2200 6600 50  0001 C CNN
	1    2200 6600
	1    0    0    -1  
$EndComp
Wire Wire Line
	2200 6700 2200 6600
Wire Wire Line
	2300 6700 2200 6700
$Comp
L 74xx:74LS138 U32
U 1 1
P 2800 6500
F 0 "U32" H 3050 7050 60  0000 C CNN
F 1 "74AHCT138" H 3100 6950 60  0000 C CNN
F 2 "My_Components:IC_DIP16_300" H 2800 6500 60  0001 C CNN
F 3 "" H 2800 6500 60  0000 C CNN
	1    2800 6500
	1    0    0    -1  
$EndComp
Wire Wire Line
	1900 6800 2200 6800
Wire Wire Line
	3700 6500 3300 6500
Wire Wire Line
	3700 6400 3300 6400
Wire Wire Line
	3700 6300 3300 6300
Wire Wire Line
	3300 6200 3700 6200
Text Label 1900 6800 0    60   ~ 0
~RAM_SL
Text Label 3700 6500 2    60   ~ 0
~RAM3_CS
Text Label 3700 6400 2    60   ~ 0
~RAM2_CS
Text Label 3700 6300 2    60   ~ 0
~RAM1_CS
Text Label 3700 6200 2    60   ~ 0
~RAM0_CS
Wire Wire Line
	1750 6800 1750 6600
$Comp
L power:GND #PWR022
U 1 1
P 1750 6800
F 0 "#PWR022" H 1750 6550 50  0001 C CNN
F 1 "GND" H 1750 6650 50  0000 C CNN
F 2 "" H 1750 6800 50  0001 C CNN
F 3 "" H 1750 6800 50  0001 C CNN
	1    1750 6800
	1    0    0    -1  
$EndComp
Wire Wire Line
	1550 6100 1700 6100
Wire Wire Line
	2200 6100 2050 6100
$Comp
L Connector_Generic:Conn_01x03 JP8
U 1 1
P 1450 5900
F 0 "JP8" V 1550 6000 50  0000 C CNN
F 1 "2Mb" V 1550 5800 50  0000 C CNN
F 2 "Connector_PinHeader_2.54mm:PinHeader_1x03_P2.54mm_Vertical" H 1450 5900 50  0001 C CNN
F 3 "~" H 1450 5900 50  0001 C CNN
	1    1450 5900
	0    1    -1   0   
$EndComp
$Comp
L Connector_Generic:Conn_01x03 JP7
U 1 1
P 1950 5900
F 0 "JP7" V 2050 6000 50  0000 C CNN
F 1 "1Mb" V 2050 5800 50  0000 C CNN
F 2 "Connector_PinHeader_2.54mm:PinHeader_1x03_P2.54mm_Vertical" H 1950 5900 50  0001 C CNN
F 3 "~" H 1950 5900 50  0001 C CNN
	1    1950 5900
	0    1    -1   0   
$EndComp
Text Label 1700 6100 1    60   ~ 0
RAM_A20
Text Label 2200 6100 1    60   ~ 0
RAM_A19
NoConn ~ 1150 6600
NoConn ~ 1050 6600
$Comp
L Omega-Mainboard-rescue:RR5-my_components RR10
U 1 1
P 1300 6900
F 0 "RR10" H 1300 6950 50  0000 C CNN
F 1 "4.7k" H 1300 6850 50  0000 C CNN
F 2 "Resistor_THT:R_Array_SIP6" H 1300 6700 50  0001 C CNN
F 3 "" H 1300 6700 50  0000 C CNN
	1    1300 6900
	0    1    1    0   
$EndComp
Wire Wire Line
	1550 6600 1750 6600
Wire Wire Line
	2300 6200 1950 6200
Wire Wire Line
	1950 6200 1950 6100
Wire Wire Line
	1450 6100 1450 6300
Wire Wire Line
	2300 6400 950  6400
Wire Wire Line
	1250 6500 1250 6600
Wire Wire Line
	850  6100 850  6500
Wire Wire Line
	950  6400 950  6100
Text Label 1200 6100 1    60   ~ 0
RAM_A21
$Comp
L Connector_Generic:Conn_01x03 JP9
U 1 1
P 950 5900
F 0 "JP9" V 1050 6000 50  0000 C CNN
F 1 "4Mb" V 1050 5800 50  0000 C CNN
F 2 "Connector_PinHeader_2.54mm:PinHeader_1x03_P2.54mm_Vertical" H 950 5900 50  0001 C CNN
F 3 "~" H 950 5900 50  0001 C CNN
	1    950  5900
	0    1    -1   0   
$EndComp
Wire Wire Line
	1200 6100 1050 6100
Wire Wire Line
	1450 6300 2300 6300
Wire Wire Line
	850  6500 1250 6500
Wire Wire Line
	1350 6100 1350 6600
Wire Wire Line
	1850 6500 1450 6500
Wire Wire Line
	1450 6500 1450 6600
Wire Wire Line
	1850 6100 1850 6500
$Comp
L Connector_Generic:Conn_01x02 JP11
U 1 1
P 2650 1000
F 0 "JP11" H 2800 1050 50  0000 C CNN
F 1 "2Mb" H 2800 950 50  0000 C CNN
F 2 "Connector_PinHeader_2.54mm:PinHeader_1x02_P2.54mm_Vertical" H 2650 1000 50  0001 C CNN
F 3 "~" H 2650 1000 50  0001 C CNN
	1    2650 1000
	1    0    0    1   
$EndComp
$Comp
L Connector_Generic:Conn_01x02 JP10
U 1 1
P 2650 1400
F 0 "JP10" H 2800 1450 50  0000 C CNN
F 1 "4Mb" H 2800 1350 50  0000 C CNN
F 2 "Connector_PinHeader_2.54mm:PinHeader_1x02_P2.54mm_Vertical" H 2650 1400 50  0001 C CNN
F 3 "~" H 2650 1400 50  0001 C CNN
	1    2650 1400
	1    0    0    1   
$EndComp
Wire Wire Line
	2450 1150 2450 1000
Wire Wire Line
	2700 1150 2450 1150
Wire Wire Line
	2700 1550 2450 1550
Wire Wire Line
	2450 1950 2450 1800
Wire Wire Line
	2700 1950 2450 1950
$Comp
L Connector_Generic:Conn_01x02 JP12
U 1 1
P 2650 1800
F 0 "JP12" H 2800 1850 50  0000 C CNN
F 1 "1Mb" H 2800 1750 50  0000 C CNN
F 2 "Connector_PinHeader_2.54mm:PinHeader_1x02_P2.54mm_Vertical" H 2650 1800 50  0001 C CNN
F 3 "~" H 2650 1800 50  0001 C CNN
	1    2650 1800
	1    0    0    1   
$EndComp
Wire Wire Line
	2450 1400 2450 1550
Wire Wire Line
	2100 1400 2350 1400
Wire Wire Line
	2350 1400 2350 1700
Wire Wire Line
	2350 1700 2450 1700
Wire Wire Line
	2100 1300 2450 1300
Wire Wire Line
	2100 1200 2350 1200
Wire Wire Line
	2350 1200 2350 900 
Wire Wire Line
	2350 900  2450 900 
$EndSCHEMATC
